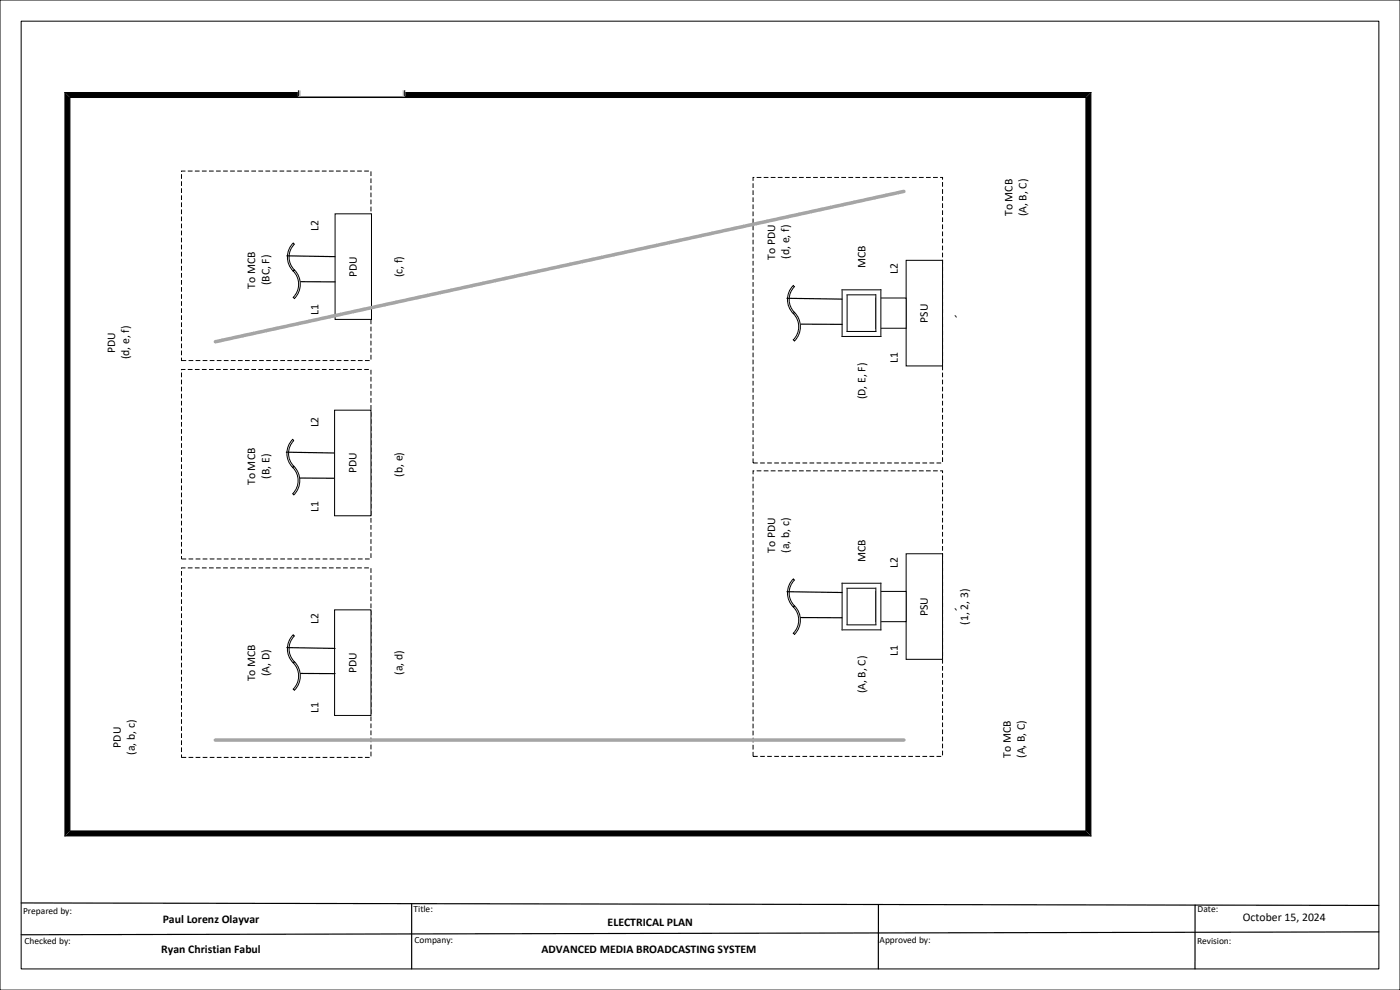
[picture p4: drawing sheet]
<svg xmlns="http://www.w3.org/2000/svg" width="420mm" height="297mm" viewBox="0 0 420 297" stroke-linecap="round" stroke-linejoin="round" font-family="sans-serif">
<path d="M0 0h420v297h-420zM6.3 6.3h407.3v284.4h-407.3zM19.5 27.8h307.8v223h-307.8zM21 29.3h304.8v220h-304.8z" fill="none" stroke="#000" stroke-width=".3"/>
<path d="M6.3 270.9l407.3 .7M123.5 271.1v19.6M263.5 271.3v19.4M358.5 271.5v19.2M413.6 279.5l-407.3 .9" fill="none" stroke="#000" stroke-width=".35"/>
<g fill="#000">
<path d="M19.5 27.8h307.8l-1.5 1.5h-304.8z" fill-rule="evenodd"/>
<path d="M327.3 27.8v223l-1.5-1.5v-220z" fill-rule="evenodd"/>
<path d="M19.5 27.8l1.5 1.5v220l-1.5 1.5z" fill-rule="evenodd"/>
<path d="M19.5 250.8l1.5-1.5h304.8l1.5 1.5z" fill-rule="evenodd"/>
</g>
<path d="M54.4 170.4h56.9v56.8h-56.9z" fill-rule="evenodd" fill="#feffff"/>
<path d="M54.4 170.4h56.9v56.8h-56.9z" fill="none" stroke="#000" stroke-width=".3" stroke-dasharray="1.4 .7" stroke-linecap="butt"/>
<path d="M54.4 110.8h56.9v56.9h-56.9z" fill-rule="evenodd" fill="#feffff"/>
<path d="M54.4 110.8h56.9v56.9h-56.9z" fill="none" stroke="#000" stroke-width=".3" stroke-dasharray="1.4 .7" stroke-linecap="butt"/>
<path d="M54.4 51.3h56.9v56.9h-56.9z" fill-rule="evenodd" fill="#feffff"/>
<path d="M54.4 51.3h56.9v56.9h-56.9z" fill="none" stroke="#000" stroke-width=".3" stroke-dasharray="1.4 .7" stroke-linecap="butt"/>
<path d="M225.9 141.2h56.9v85.7h-56.9z" fill-rule="evenodd" fill="#feffff"/>
<path d="M225.9 141.2h56.9v85.7h-56.9z" fill="none" stroke="#000" stroke-width=".3" stroke-dasharray="1.4 .7" stroke-linecap="butt"/>
<path d="M271.8 166.1h11v31.7h-11z" fill-rule="evenodd" fill="#feffff"/>
<path d="M271.8 166.1h11v31.7h-11z" fill="none" stroke="#000" stroke-width=".3"/>
<path d="M262.7 177.4h9.1v9.1h-9.1z" fill-rule="evenodd" fill="#feffff"/>
<path d="M262.7 177.4h9.1v9.1h-9.1z" fill="none" stroke="#000" stroke-width=".3"/>
<path d="M252.6 175l1.5 1.5v10.9l-1.5 1.5z" fill-rule="evenodd" fill="#fff"/>
<path d="M252.6 175v13.9M254.1 176.5v10.9" fill="none" stroke="#000" stroke-width=".3"/>
<path d="M252.6 175h11.7l-1.6 1.5h-8.6z" fill-rule="evenodd" fill="#fff"/>
<path d="M252.6 175h11.7M254.1 176.5h8.6" fill="none" stroke="#000" stroke-width=".3"/>
<path d="M262.7 176.5l1.6-1.5v13.9l-1.6-1.5z" fill-rule="evenodd" fill="#fff"/>
<path d="M262.7 176.5v10.9M264.3 175v13.9" fill="none" stroke="#000" stroke-width=".3"/>
<path d="M252.6 188.9l1.5-1.5h8.6l1.6 1.5z" fill-rule="evenodd" fill="#fff"/>
<path d="M252.6 188.9h11.7M254.1 187.4h8.6" fill="none" stroke="#000" stroke-width=".3"/>
<path d="M238 182.1l.3-.4a6.1 6.1 0 0 1 0 8.6l-.3-.4a5.6 5.6 0 0 0 0-7.8z" fill-rule="evenodd" fill="#feffff"/>
<path d="M238 182.1l.3-.4a6.1 6.1 0 0 1 0 8.6l-.3-.4a5.6 5.6 0 0 0 0-7.8z" fill="none" stroke="#000" stroke-width=".3"/>
<path d="M238 173.7l.3 .3a5.5 5.5 0 0 0 0 7.7l-.3 .4a5.9 5.9 0 0 1 0-8.4z" fill-rule="evenodd" fill="#feffff"/>
<path d="M238 173.7l.3 .3a5.5 5.5 0 0 0 0 7.7l-.3 .4a5.9 5.9 0 0 1 0-8.4z" fill="none" stroke="#000" stroke-width=".3"/>
<path d="M236.1 177.5l16.5 .2M240.2 185.2l12.4 .1" fill="none" stroke="#000" stroke-width=".35"/>
<path d="M225.9 53.2h56.9v85.7h-56.9z" fill-rule="evenodd" fill="#feffff"/>
<path d="M225.9 53.2h56.9v85.7h-56.9z" fill="none" stroke="#000" stroke-width=".3" stroke-dasharray="1.4 .7" stroke-linecap="butt"/>
<path d="M271.8 78.1h11v31.7h-11z" fill-rule="evenodd" fill="#feffff"/>
<path d="M271.8 78.1h11v31.7h-11z" fill="none" stroke="#000" stroke-width=".3"/>
<path d="M262.7 89.4h9.1v9.1h-9.1z" fill-rule="evenodd" fill="#feffff"/>
<path d="M262.7 89.4h9.1v9.1h-9.1z" fill="none" stroke="#000" stroke-width=".3"/>
<path d="M252.6 86.9l1.5 1.5v11l-1.5 1.5z" fill-rule="evenodd" fill="#fff"/>
<path d="M252.6 86.9v14M254.1 88.4v11" fill="none" stroke="#000" stroke-width=".3"/>
<path d="M252.6 86.9h11.7l-1.6 1.5h-8.6z" fill-rule="evenodd" fill="#fff"/>
<path d="M252.6 86.9h11.7M254.1 88.4h8.6" fill="none" stroke="#000" stroke-width=".3"/>
<path d="M262.7 88.4l1.6-1.5v14l-1.6-1.5z" fill-rule="evenodd" fill="#fff"/>
<path d="M262.7 88.4v11M264.3 86.9v14" fill="none" stroke="#000" stroke-width=".3"/>
<path d="M254.1 99.4h8.6l1.6 1.5h-11.7z" fill-rule="evenodd" fill="#fff"/>
<path d="M254.1 99.4h8.6M252.6 100.9h11.7" fill="none" stroke="#000" stroke-width=".3"/>
<path d="M238 94.1l.3-.4a6.1 6.1 0 0 1 0 8.6l-.3-.4a5.6 5.6 0 0 0 0-7.8z" fill-rule="evenodd" fill="#feffff"/>
<path d="M238 94.1l.3-.4a6.1 6.1 0 0 1 0 8.6l-.3-.4a5.6 5.6 0 0 0 0-7.8z" fill="none" stroke="#000" stroke-width=".3"/>
<path d="M238 85.6l.3 .4a5.5 5.5 0 0 0 0 7.7l-.3 .4a5.9 5.9 0 0 1 0-8.5z" fill-rule="evenodd" fill="#feffff"/>
<path d="M238 85.6l.3 .4a5.5 5.5 0 0 0 0 7.7l-.3 .4a5.9 5.9 0 0 1 0-8.5z" fill="none" stroke="#000" stroke-width=".3"/>
<path d="M236.1 89.5l16.5 .2M240.2 97.2l12.4 .1" fill="none" stroke="#000" stroke-width=".35"/>
<path d="M64.6 222h206.6" fill="none" stroke="#a5a5a5" stroke-width="1.1"/>
<path d="M88 81.3l.3-.3a6.1 6.1 0 0 1 0 8.6l-.3-.4a5.6 5.6 0 0 0 0-7.9z" fill-rule="evenodd" fill="#feffff"/>
<path d="M88 81.3l.3-.3a6.1 6.1 0 0 1 0 8.6l-.3-.4a5.6 5.6 0 0 0 0-7.9z" fill="none" stroke="#000" stroke-width=".3"/>
<path d="M88 72.9l.3 .4a5.4 5.4 0 0 0 0 7.7l-.3 .3a6 6 0 0 1 0-8.4z" fill-rule="evenodd" fill="#feffff"/>
<path d="M88 72.9l.3 .4a5.4 5.4 0 0 0 0 7.7l-.3 .3a6 6 0 0 1 0-8.4z" fill="none" stroke="#000" stroke-width=".3"/>
<path d="M100.5 64.1h10.9v31.7h-10.9z" fill-rule="evenodd" fill="#feffff"/>
<path d="M100.5 64.1h10.9v31.7h-10.9z" fill="none" stroke="#000" stroke-width=".3"/>
<path d="M86.1 76.7l14.4 .3M90.2 84.5l10.3 .1" fill="none" stroke="#000" stroke-width=".35"/>
<path d="M100.4 182.9h10.9v31.7h-10.9z" fill-rule="evenodd" fill="#feffff"/>
<path d="M100.4 182.9h10.9v31.7h-10.9z" fill="none" stroke="#000" stroke-width=".3"/>
<path d="M88 198.8l.3-.3a6.1 6.1 0 0 1 0 8.6l-.3-.4a5.6 5.6 0 0 0 0-7.9z" fill-rule="evenodd" fill="#feffff"/>
<path d="M88 198.8l.3-.3a6.1 6.1 0 0 1 0 8.6l-.3-.4a5.6 5.6 0 0 0 0-7.9z" fill="none" stroke="#000" stroke-width=".3"/>
<path d="M88 190.4l.3 .4a5.4 5.4 0 0 0 0 7.7l-.3 .3a6 6 0 0 1 0-8.4z" fill-rule="evenodd" fill="#feffff"/>
<path d="M88 190.4l.3 .4a5.4 5.4 0 0 0 0 7.7l-.3 .3a6 6 0 0 1 0-8.4z" fill="none" stroke="#000" stroke-width=".3"/>
<path d="M86.1 194.3l14.4 .2M90.2 202l10.3 .1" fill="none" stroke="#000" stroke-width=".35"/>
<path d="M87.8 140.2l.4-.3a6.1 6.1 0 0 1 0 8.6l-.4-.4a5.6 5.6 0 0 0 0-7.9z" fill-rule="evenodd" fill="#feffff"/>
<path d="M87.8 140.2l.4-.3a6.1 6.1 0 0 1 0 8.6l-.4-.4a5.6 5.6 0 0 0 0-7.9z" fill="none" stroke="#000" stroke-width=".3"/>
<path d="M87.8 131.8l.4 .4a5.4 5.4 0 0 0 0 7.7l-.4 .3a6 6 0 0 1 0-8.4z" fill-rule="evenodd" fill="#feffff"/>
<path d="M87.8 131.8l.4 .4a5.4 5.4 0 0 0 0 7.7l-.4 .3a6 6 0 0 1 0-8.4z" fill="none" stroke="#000" stroke-width=".3"/>
<path d="M85.9 135.6l14.5 .3M90.1 143.4l10.3 .1" fill="none" stroke="#000" stroke-width=".35"/>
<path d="M100.4 123h10.9v31.7h-10.9z" fill-rule="evenodd" fill="#feffff"/>
<path d="M100.4 123h10.9v31.7h-10.9z" fill="none" stroke="#000" stroke-width=".3"/>
<path d="M271.2 57.4l-206.6 45.1" fill="none" stroke="#a5a5a5" stroke-width="1.1"/>
<path d="M89.5 27.2h31.9v1.6h-31.9z" fill-rule="evenodd" fill="#fff"/>
<path d="M89.5 27.2h31.9v1.6h-31.9z" fill="none" stroke="#fff" stroke-width=".3"/>
<path d="M120.9 27.2v1.5h.5v-1.5zM89.5 27.2h.5v1.5h-.5z" fill-rule="evenodd" fill="#5b9bd5"/>
<path d="M89.5 27.2h.5v1.5h-.5zM120.9 27.2h.5v1.5h-.5z" fill="none" stroke="#c8c8c8" stroke-width=".3"/>
<path d="M89.5 27.2v1.5M121.4 27.2v1.5" fill="none" stroke="#000" stroke-width=".3"/>
<g font-size="4.2">
<text x="286.1" y="97.3">`</text>
<text x="286.1" y="185.4">`</text>
</g>
<g font-size="3.5">
<text x="303.7" y="64.9" transform="rotate(-90 303.7 64.9)">To MCB</text>
<text x="307.9" y="64.9" transform="rotate(-90 307.9 64.9)">(A, B, C)</text>
<text x="95.5" y="69.3" transform="rotate(-90 95.5 69.3)">L2</text>
<text x="232.5" y="77.9" transform="rotate(-90 232.5 77.9)">To PDU</text>
<text x="236.8" y="77.6" transform="rotate(-90 236.8 77.6)">(d, e, f)</text>
<text x="107.1" y="83.1" transform="rotate(-90 107.1 83.1)">PDU</text>
<text x="120.8" y="83.2" transform="rotate(-90 120.8 83.2)">(c, f)</text>
<text x="259.6" y="80.5" transform="rotate(-90 259.6 80.5)">MCB</text>
<text x="269.4" y="82.3" transform="rotate(-90 269.4 82.3)">L2</text>
<text x="76.6" y="86.6" transform="rotate(-90 76.6 86.6)">To MCB</text>
<text x="80.8" y="85.6" transform="rotate(-90 80.8 85.6)">(BC, F)</text>
<text x="95.5" y="94.6" transform="rotate(-90 95.5 94.6)">L1</text>
<text x="278.4" y="96.8" transform="rotate(-90 278.4 96.8)">PSU</text>
<text x="34.5" y="105.8" transform="rotate(-90 34.5 105.8)">PDU</text>
<text x="38.7" y="107.8" transform="rotate(-90 38.7 107.8)">(d, e, f)</text>
<text x="269.4" y="108.9" transform="rotate(-90 269.4 108.9)">L1</text>
<text x="259.6" y="119.8" transform="rotate(-90 259.6 119.8)">(D, E, F)</text>
<text x="95.5" y="128.2" transform="rotate(-90 95.5 128.2)">L2</text>
<text x="80.8" y="143.6" transform="rotate(-90 80.8 143.6)">(B, E)</text>
<text x="106.9" y="142" transform="rotate(-90 106.9 142)">PDU</text>
<text x="120.8" y="143" transform="rotate(-90 120.8 143)">(b, e)</text>
<text x="76.6" y="145.5" transform="rotate(-90 76.6 145.5)">To MCB</text>
<text x="95.5" y="153.5" transform="rotate(-90 95.5 153.5)">L1</text>
<text x="232.5" y="165.9" transform="rotate(-90 232.5 165.9)">To PDU</text>
<text x="236.8" y="165.8" transform="rotate(-90 236.8 165.8)">(a, b, c)</text>
<text x="259.6" y="168.5" transform="rotate(-90 259.6 168.5)">MCB</text>
<text x="269.4" y="170.3" transform="rotate(-90 269.4 170.3)">L2</text>
<text x="278.4" y="184.8" transform="rotate(-90 278.4 184.8)">PSU</text>
<text x="95.5" y="187.1" transform="rotate(-90 95.5 187.1)">L2</text>
<text x="290.5" y="187.4" transform="rotate(-90 290.5 187.4)">(1, 2, 3)</text>
<text x="269.4" y="196.9" transform="rotate(-90 269.4 196.9)">L1</text>
<text x="80.8" y="202.8" transform="rotate(-90 80.8 202.8)">(A, D)</text>
<text x="106.9" y="201.9" transform="rotate(-90 106.9 201.9)">PDU</text>
<text x="120.8" y="202.5" transform="rotate(-90 120.8 202.5)">(a, d)</text>
<text x="76.6" y="204.4" transform="rotate(-90 76.6 204.4)">To MCB</text>
<text x="259.6" y="208" transform="rotate(-90 259.6 208)">(A, B, C)</text>
<text x="95.5" y="213.7" transform="rotate(-90 95.5 213.7)">L1</text>
<text x="36.2" y="224.3" transform="rotate(-90 36.2 224.3)">PDU</text>
<text x="40.4" y="226.4" transform="rotate(-90 40.4 226.4)">(a, b, c)</text>
<text x="303.2" y="227.3" transform="rotate(-90 303.2 227.3)">To MCB</text>
<text x="307.5" y="227.3" transform="rotate(-90 307.5 227.3)">(A, B, C)</text>
<text x="48.8" y="276.9">Paul Lorenz Olayvar</text>
<text x="182.3" y="277.8">ELECTRICAL PLAN</text>
<text x="372.9" y="276.3">October 15, 2024</text>
<text x="48.4" y="285.9">Ryan Christian Fabul</text>
<text x="162.4" y="285.8">ADVANCED MEDIA BROADCASTING SYSTEM</text>
</g>
<g font-size="2.8">
<text x="6.9" y="274.1">Prepared by:</text>
<text x="124.1" y="273.7">Title:</text>
<text x="359.3" y="273.7">Date:</text>
<text x="7.3" y="283.2">Checked by:</text>
<text x="124.4" y="282.9">Company:</text>
<text x="263.8" y="282.9">Approved by:</text>
<text x="359.1" y="283.1">Revision:</text>
</g>
</svg>
